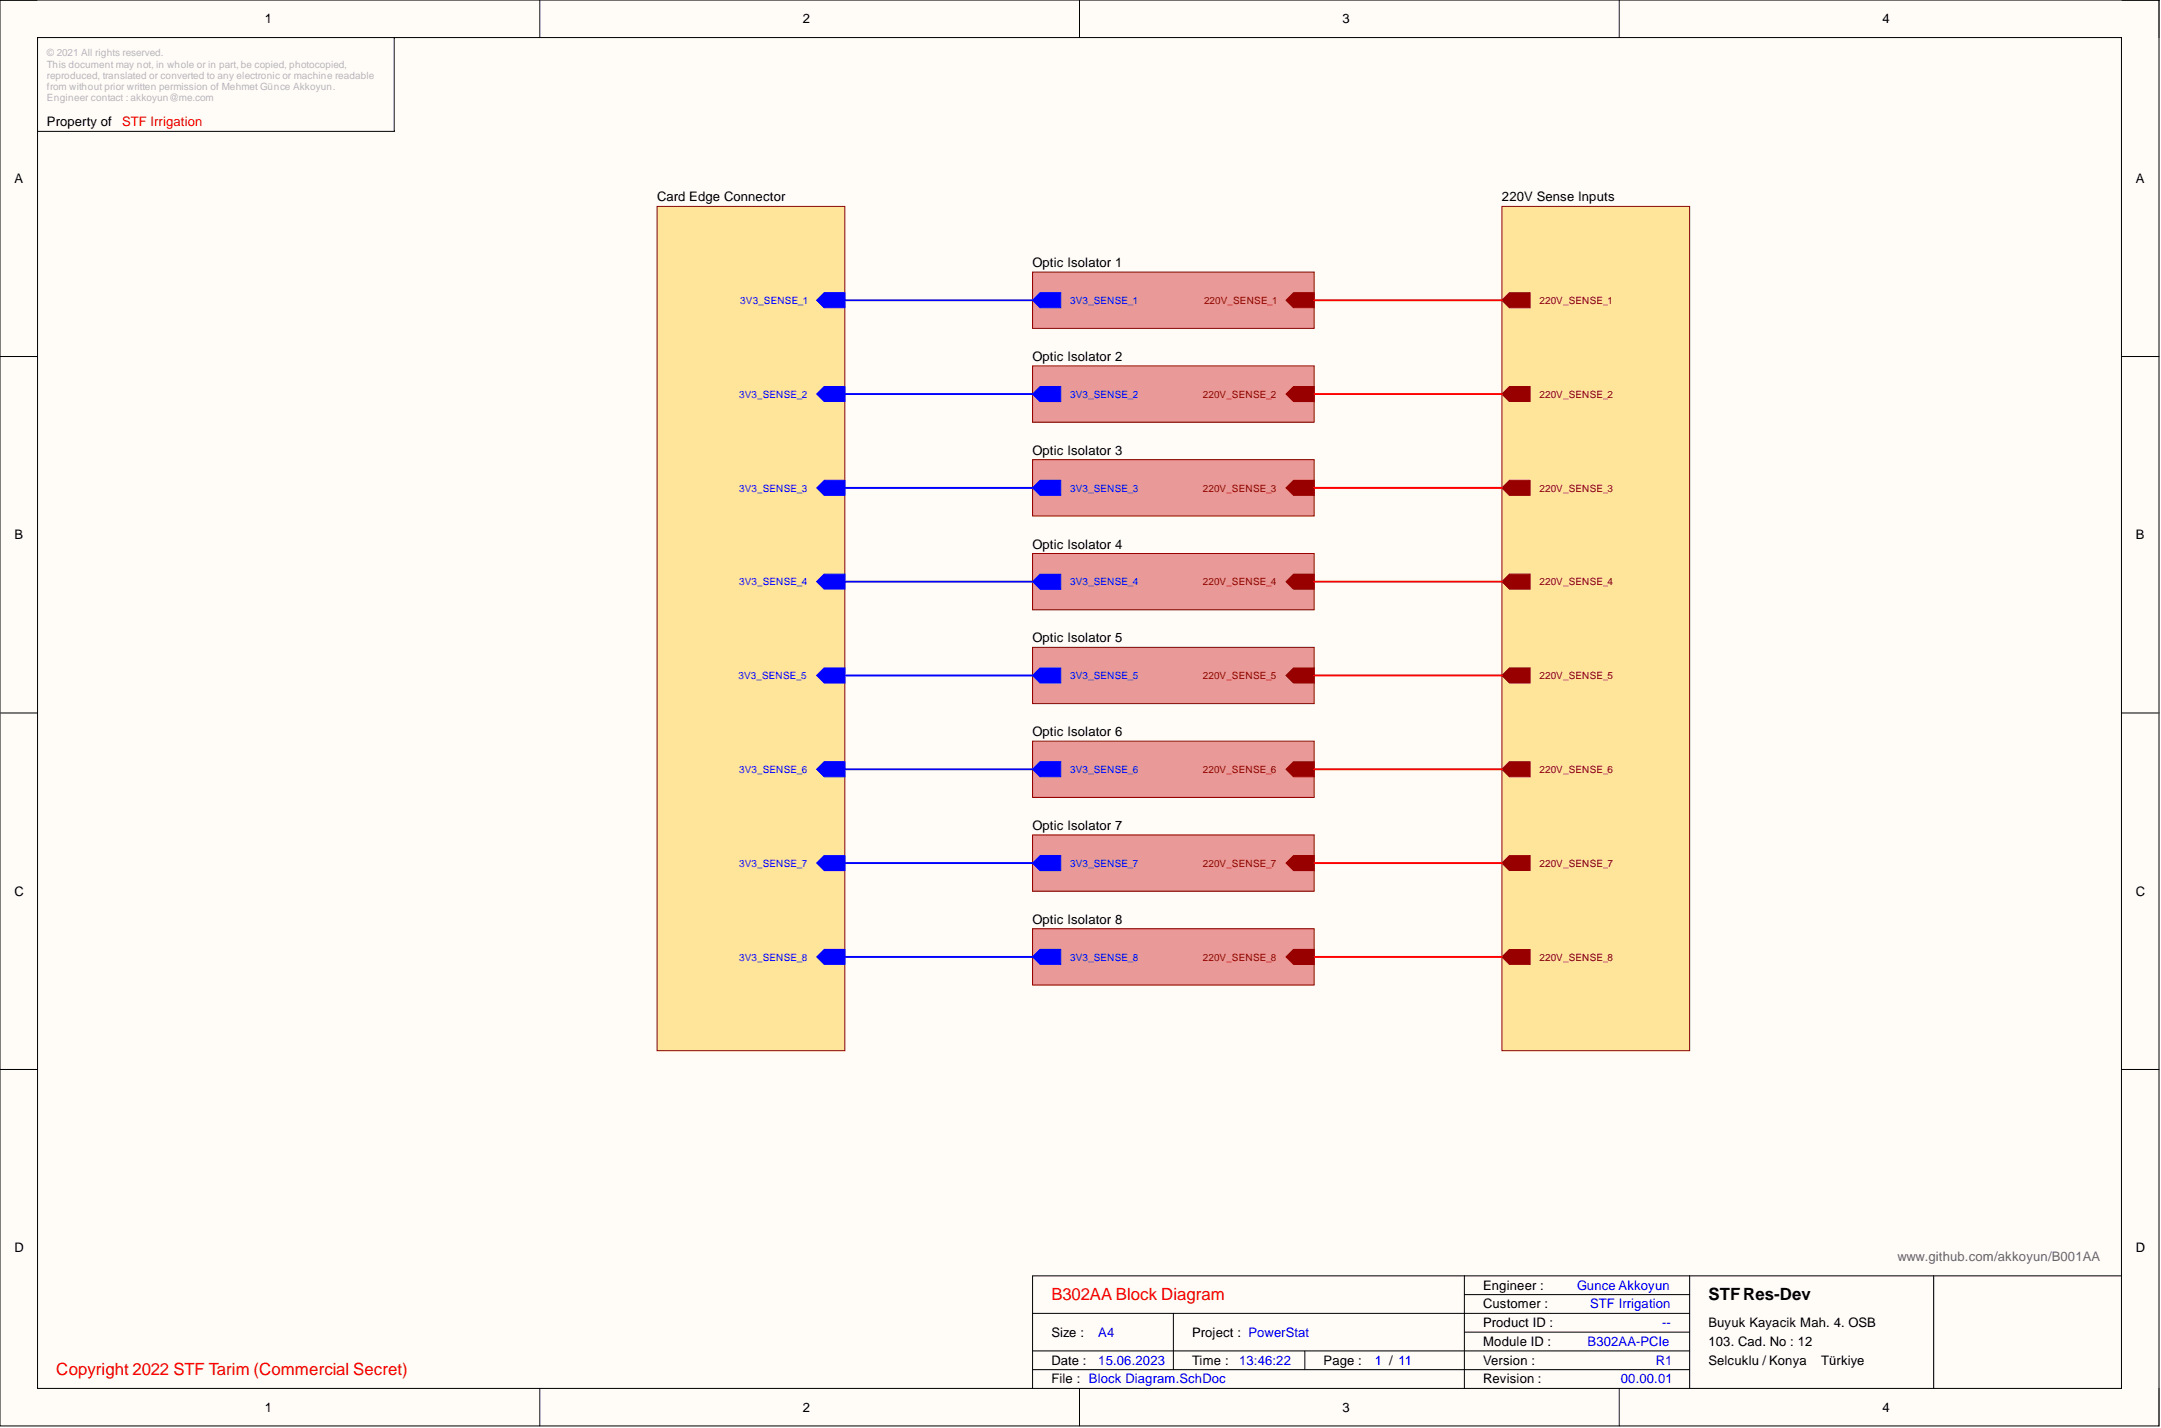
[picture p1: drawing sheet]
<svg xmlns="http://www.w3.org/2000/svg" width="292mm" height="193mm" viewBox="0 0 292 193" stroke-linecap="round" stroke-linejoin="round" font-family="sans-serif">
<path d="M0 0h291.8v192.7h-291.8z" fill-rule="evenodd" fill="#fffcf8"/>
<path d="M0 0h291.8v192.7h-291.8z" fill="none" stroke="#000" stroke-width=".14"/>
<path d="M5.1 5.1h281.7v182.5h-281.7z" fill-rule="evenodd" fill="#fffcf8"/>
<g fill="none" stroke="#000" stroke-width=".14">
<path d="M0 0h5.1M5.1 5.1h281.7v182.5h-281.7zM53.3 5.1v12.7h-48.2M73 0v5.1M145.9 0v5.1M218.9 0v5.1M286.8 0h5v5.1M0 48.2h5.1M286.8 48.2h5M0 96.3h5.1M286.8 96.3h5M0 144.5h5.1"/>
<path d="M286.8 144.5h5M139.6 177.5h88.8M158.6 177.5v7.6M197.9 174.9h30.5M197.9 172.4v15.2M228.4 172.4v15.2M261.4 172.4v15.2M286.8 172.4h-147.2v15.2M73 187.6v5.1M139.6 182.6h88.8M139.6 185.1h88.8M145.9 187.6v5.1"/>
<path d="M176.4 182.6v2.5M197.9 180h30.5M218.9 187.6v5.1M291.8 187.6v5.1"/>
</g>
<path d="M203 27.9h25.4v114.1h-25.4z" fill-rule="evenodd" fill="#ffe599"/>
<path d="M203 27.9h25.4v114.1h-25.4z" fill="none" stroke="#800000" stroke-width=".14"/>
<path d="M203 53.2l1-1h2.8v2.1h-2.8z" fill-rule="evenodd" fill="#980000"/>
<path d="M203 53.2l1-1h2.8v2.1h-2.8z" fill="none" stroke="#980000" stroke-width=".14"/>
<path d="M203 40.6l1-1h2.8v2h-2.8z" fill-rule="evenodd" fill="#980000"/>
<path d="M203 40.6l1-1h2.8v2h-2.8z" fill="none" stroke="#980000" stroke-width=".14"/>
<path d="M203 91.3l1-1h2.8v2h-2.8z" fill-rule="evenodd" fill="#980000"/>
<path d="M203 91.3l1-1h2.8v2h-2.8z" fill="none" stroke="#980000" stroke-width=".14"/>
<path d="M203 104l1-1.1h2.8v2.1h-2.8z" fill-rule="evenodd" fill="#980000"/>
<path d="M203 104l1-1.1h2.8v2.1h-2.8z" fill="none" stroke="#980000" stroke-width=".14"/>
<path d="M203 65.9l1-1h2.8v2h-2.8z" fill-rule="evenodd" fill="#980000"/>
<path d="M203 65.9l1-1h2.8v2h-2.8z" fill="none" stroke="#980000" stroke-width=".14"/>
<path d="M203 78.6l1-1h2.8v2h-2.8z" fill-rule="evenodd" fill="#980000"/>
<path d="M203 78.6l1-1h2.8v2h-2.8z" fill="none" stroke="#980000" stroke-width=".14"/>
<path d="M203 116.6l1-1h2.8v2h-2.8z" fill-rule="evenodd" fill="#980000"/>
<path d="M203 116.6l1-1h2.8v2h-2.8z" fill="none" stroke="#980000" stroke-width=".14"/>
<path d="M203 129.3l1-1h2.8v2h-2.8z" fill-rule="evenodd" fill="#980000"/>
<path d="M203 129.3l1-1h2.8v2h-2.8z" fill="none" stroke="#980000" stroke-width=".14"/>
<path d="M139.6 36.8h38v7.6h-38z" fill-rule="evenodd" fill="#ea9999"/>
<path d="M139.6 36.8h38v7.6h-38z" fill="none" stroke="#800000" stroke-width=".14"/>
<path d="M173.8 40.6l1-1h2.8v2h-2.8z" fill-rule="evenodd" fill="#980000"/>
<path d="M173.8 40.6l1-1h2.8v2h-2.8z" fill="none" stroke="#980000" stroke-width=".14"/>
<path d="M139.6 40.6l1-1h2.8v2h-2.8z" fill-rule="evenodd" fill="#00f"/>
<path d="M139.6 40.6l1-1h2.8v2h-2.8z" fill="none" stroke="#00f" stroke-width=".14"/>
<path d="M88.8 27.9h25.4v114.1h-25.4z" fill-rule="evenodd" fill="#ffe599"/>
<path d="M88.8 27.9h25.4v114.1h-25.4z" fill="none" stroke="#800000" stroke-width=".14"/>
<path d="M110.4 40.6l1-1h2.8v2h-2.8z" fill-rule="evenodd" fill="#00f"/>
<path d="M110.4 40.6l1-1h2.8v2h-2.8z" fill="none" stroke="#00f" stroke-width=".14"/>
<path d="M110.4 53.2l1-1h2.8v2.1h-2.8z" fill-rule="evenodd" fill="#00f"/>
<path d="M110.4 53.2l1-1h2.8v2.1h-2.8z" fill="none" stroke="#00f" stroke-width=".14"/>
<path d="M110.4 65.9l1-1h2.8v2h-2.8z" fill-rule="evenodd" fill="#00f"/>
<path d="M110.4 65.9l1-1h2.8v2h-2.8z" fill="none" stroke="#00f" stroke-width=".14"/>
<path d="M110.4 78.6l1-1h2.8v2h-2.8z" fill-rule="evenodd" fill="#00f"/>
<path d="M110.4 78.6l1-1h2.8v2h-2.8z" fill="none" stroke="#00f" stroke-width=".14"/>
<path d="M110.4 91.3l1-1h2.8v2h-2.8z" fill-rule="evenodd" fill="#00f"/>
<path d="M110.4 91.3l1-1h2.8v2h-2.8z" fill="none" stroke="#00f" stroke-width=".14"/>
<path d="M110.4 104l1-1.1h2.8v2.1h-2.8z" fill-rule="evenodd" fill="#00f"/>
<path d="M110.4 104l1-1.1h2.8v2.1h-2.8z" fill="none" stroke="#00f" stroke-width=".14"/>
<path d="M110.4 129.3l1-1h2.8v2h-2.8z" fill-rule="evenodd" fill="#00f"/>
<path d="M110.4 129.3l1-1h2.8v2h-2.8z" fill="none" stroke="#00f" stroke-width=".14"/>
<path d="M110.4 116.6l1-1h2.8v2h-2.8z" fill-rule="evenodd" fill="#00f"/>
<path d="M110.4 116.6l1-1h2.8v2h-2.8z" fill="none" stroke="#00f" stroke-width=".14"/>
<path d="M139.6 49.4h38v7.7h-38z" fill-rule="evenodd" fill="#ea9999"/>
<path d="M139.6 49.4h38v7.7h-38z" fill="none" stroke="#800000" stroke-width=".14"/>
<path d="M173.8 53.2l1-1h2.8v2.1h-2.8z" fill-rule="evenodd" fill="#980000"/>
<path d="M173.8 53.2l1-1h2.8v2.1h-2.8z" fill="none" stroke="#980000" stroke-width=".14"/>
<path d="M139.6 53.2l1-1h2.8v2.1h-2.8z" fill-rule="evenodd" fill="#00f"/>
<path d="M139.6 53.2l1-1h2.8v2.1h-2.8z" fill="none" stroke="#00f" stroke-width=".14"/>
<path d="M139.6 62.1h38v7.6h-38z" fill-rule="evenodd" fill="#ea9999"/>
<path d="M139.6 62.1h38v7.6h-38z" fill="none" stroke="#800000" stroke-width=".14"/>
<path d="M173.8 65.9l1-1h2.8v2h-2.8z" fill-rule="evenodd" fill="#980000"/>
<path d="M173.8 65.9l1-1h2.8v2h-2.8z" fill="none" stroke="#980000" stroke-width=".14"/>
<path d="M139.6 65.9l1-1h2.8v2h-2.8z" fill-rule="evenodd" fill="#00f"/>
<path d="M139.6 65.9l1-1h2.8v2h-2.8z" fill="none" stroke="#00f" stroke-width=".14"/>
<path d="M139.6 74.8h38v7.6h-38z" fill-rule="evenodd" fill="#ea9999"/>
<path d="M139.6 74.8h38v7.6h-38z" fill="none" stroke="#800000" stroke-width=".14"/>
<path d="M173.8 78.6l1-1h2.8v2h-2.8z" fill-rule="evenodd" fill="#980000"/>
<path d="M173.8 78.6l1-1h2.8v2h-2.8z" fill="none" stroke="#980000" stroke-width=".14"/>
<path d="M139.6 78.6l1-1h2.8v2h-2.8z" fill-rule="evenodd" fill="#00f"/>
<path d="M139.6 78.6l1-1h2.8v2h-2.8z" fill="none" stroke="#00f" stroke-width=".14"/>
<path d="M139.6 87.5h38v7.6h-38z" fill-rule="evenodd" fill="#ea9999"/>
<path d="M139.6 87.5h38v7.6h-38z" fill="none" stroke="#800000" stroke-width=".14"/>
<path d="M173.8 91.3l1-1h2.8v2h-2.8z" fill-rule="evenodd" fill="#980000"/>
<path d="M173.8 91.3l1-1h2.8v2h-2.8z" fill="none" stroke="#980000" stroke-width=".14"/>
<path d="M139.6 91.3l1-1h2.8v2h-2.8z" fill-rule="evenodd" fill="#00f"/>
<path d="M139.6 91.3l1-1h2.8v2h-2.8z" fill="none" stroke="#00f" stroke-width=".14"/>
<path d="M139.6 100.2h38v7.6h-38z" fill-rule="evenodd" fill="#ea9999"/>
<path d="M139.6 100.2h38v7.6h-38z" fill="none" stroke="#800000" stroke-width=".14"/>
<path d="M173.8 104l1-1.1h2.8v2.1h-2.8z" fill-rule="evenodd" fill="#980000"/>
<path d="M173.8 104l1-1.1h2.8v2.1h-2.8z" fill="none" stroke="#980000" stroke-width=".14"/>
<path d="M139.6 104l1-1.1h2.8v2.1h-2.8z" fill-rule="evenodd" fill="#00f"/>
<path d="M139.6 104l1-1.1h2.8v2.1h-2.8z" fill="none" stroke="#00f" stroke-width=".14"/>
<path d="M139.6 112.8h38v7.6h-38z" fill-rule="evenodd" fill="#ea9999"/>
<path d="M139.6 112.8h38v7.6h-38z" fill="none" stroke="#800000" stroke-width=".14"/>
<path d="M173.8 116.6l1-1h2.8v2h-2.8z" fill-rule="evenodd" fill="#980000"/>
<path d="M173.8 116.6l1-1h2.8v2h-2.8z" fill="none" stroke="#980000" stroke-width=".14"/>
<path d="M139.6 116.6l1-1h2.8v2h-2.8z" fill-rule="evenodd" fill="#00f"/>
<path d="M139.6 116.6l1-1h2.8v2h-2.8z" fill="none" stroke="#00f" stroke-width=".14"/>
<path d="M139.6 125.5h38v7.6h-38z" fill-rule="evenodd" fill="#ea9999"/>
<path d="M139.6 125.5h38v7.6h-38z" fill="none" stroke="#800000" stroke-width=".14"/>
<path d="M173.8 129.3l1-1h2.8v2h-2.8z" fill-rule="evenodd" fill="#980000"/>
<path d="M173.8 129.3l1-1h2.8v2h-2.8z" fill="none" stroke="#980000" stroke-width=".14"/>
<path d="M139.6 129.3l1-1h2.8v2h-2.8z" fill-rule="evenodd" fill="#00f"/>
<path d="M139.6 129.3l1-1h2.8v2h-2.8z" fill="none" stroke="#00f" stroke-width=".14"/>
<path d="M114.2 40.6h25.4M114.2 53.2h25.4M114.2 65.9h25.4M114.2 78.6h25.4M114.2 91.3h25.4M114.2 104h25.4M114.2 116.6h25.4M114.2 129.3h25.4" fill="none" stroke="#00f" stroke-width=".25"/>
<path d="M177.6 40.6h25.4M177.6 53.2h25.4M177.6 65.9h25.4M177.6 78.6h25.4M177.6 91.3h25.4M177.6 104h25.4M177.6 116.6h25.4M177.6 129.3h25.4" fill="none" stroke="#f00" stroke-width=".25"/>
<g font-size="2.3" fill="#f00">
<text x="142.1" y="175.7">B302AA Block Diagram</text>
<text x="7.6" y="185.8">Copyright 2022 STF Tarim (Commercial Secret)</text>
</g>
<text font-size="2.3" x="230.9" y="175.7">STFRes-Dev</text>
<g font-size="1.8">
<text x="35.8" y="3.1">1</text>
<text x="108.5" y="3.1">2</text>
<text x="181.4" y="3.1">3</text>
<text x="254.4" y="3.1">4</text>
<text x="6.3" y="17.1">Property of</text>
<text x="1.9" y="24.7">A</text>
<text x="88.8" y="27.2">Card Edge Connector</text>
<text x="203" y="27.2">220V Sense Inputs</text>
<text x="288.7" y="24.7">A</text>
<text x="139.6" y="36.1">Optic Isolator 1</text>
<text x="139.6" y="48.8">Optic Isolator 2</text>
<text x="139.6" y="61.4">Optic Isolator 3</text>
<text x="1.9" y="72.9">B</text>
<text x="139.6" y="74.1">Optic Isolator 4</text>
<text x="288.7" y="72.9">B</text>
<text x="139.6" y="86.8">Optic Isolator 5</text>
<text x="139.6" y="99.5">Optic Isolator 6</text>
<text x="139.6" y="112.2">Optic Isolator 7</text>
<text x="1.9" y="121">C</text>
<text x="139.6" y="124.8">Optic Isolator 8</text>
<text x="288.7" y="121">C</text>
<text x="1.9" y="169.2">D</text>
<text x="288.7" y="169.2">D</text>
<text x="200.5" y="174.3">Engineer :</text>
<text x="200.5" y="176.8">Customer :</text>
<text x="200.5" y="179.3">Product ID :</text>
<text x="230.9" y="179.3">Buyuk Kayacik Mah. 4. OSB</text>
<text x="142.1" y="184.4">Date :</text>
<text x="142.1" y="180.6">Size :</text>
<text x="161.1" y="184.4">Time :</text>
<text x="161.1" y="180.6">Project : PowerStat</text>
<text x="178.9" y="184.4">Page :</text>
<text x="200.5" y="181.9">Module ID :</text>
<text x="200.5" y="184.4">Version :</text>
<text x="230.9" y="181.9">103. Cad. No : 12</text>
<text x="230.9" y="184.4">Selcuklu / Konya</text>
<text x="246.2" y="184.4">Türkiye</text>
<text x="35.8" y="190.7">1</text>
<text x="108.5" y="190.7">2</text>
<text x="142.1" y="186.9">File : Block Diagram.SchDoc</text>
<text x="181.4" y="190.7">3</text>
<text x="200.5" y="186.9">Revision :</text>
<text x="254.4" y="190.7">4</text>
</g>
<text font-size="1.8" fill="#f00" x="16.5" y="17.1">STF Irrigation</text>
<text font-size="1.8" fill="#666" x="256.5" y="170.5">www.github.com/akkoyun/B001AA</text>
<g font-size="1.8" fill="#00f">
<text x="213.2" y="174.3">Gunce Akkoyun</text>
<text x="214.9" y="176.8">STF Irrigation</text>
<text x="224.7" y="179.3">--</text>
<text x="148.5" y="184.4">15.06.2023</text>
<text x="148.5" y="180.6">A4</text>
<text x="167.5" y="184.4">13:46:22</text>
<text x="185.8" y="184.4">1 / 11</text>
<text x="214.6" y="181.9">B302AA-PCIe</text>
<text x="223.8" y="184.4">R1</text>
<text x="219.1" y="186.9">00.00.01</text>
</g>
<g font-size="1.4" fill="#b7b7b7">
<text x="6.3" y="7.6">© 2021 All rights reserved.</text>
<text x="6.3" y="9.1">This document may not, in whole or in part, be copied, photocopied,</text>
<text x="6.3" y="10.7">reproduced, translated or converted to any electronic or machine readable</text>
<text x="6.3" y="12.2">from without prior written permission of Mehmet Günce Akkoyun.</text>
<text x="6.3" y="13.7">Engineer contact : akkoyun@me.com</text>
</g>
<g font-size="1.4" fill="#00f">
<text x="100.1" y="41.1">3V3_SENSE_1</text>
<text x="144.6" y="41.1">3V3_SENSE_1</text>
<text x="99.9" y="53.8">3V3_SENSE_2</text>
<text x="144.6" y="53.8">3V3_SENSE_2</text>
<text x="99.9" y="66.4">3V3_SENSE_3</text>
<text x="144.6" y="66.4">3V3_SENSE_3</text>
<text x="99.9" y="79.1">3V3_SENSE_4</text>
<text x="144.6" y="79.1">3V3_SENSE_4</text>
<text x="99.8" y="91.8">3V3_SENSE_5</text>
<text x="144.6" y="91.8">3V3_SENSE_5</text>
<text x="99.9" y="104.5">3V3_SENSE_6</text>
<text x="144.6" y="104.5">3V3_SENSE_6</text>
<text x="99.9" y="117.1">3V3_SENSE_7</text>
<text x="144.6" y="117.1">3V3_SENSE_7</text>
<text x="99.9" y="129.8">3V3_SENSE_8</text>
<text x="144.6" y="129.8">3V3_SENSE_8</text>
</g>
<g font-size="1.4" fill="#980000">
<text x="162.7" y="41.1">220V_SENSE_1</text>
<text x="208.1" y="41.1">220V_SENSE_1</text>
<text x="162.6" y="53.8">220V_SENSE_2</text>
<text x="208.1" y="53.8">220V_SENSE_2</text>
<text x="162.6" y="66.4">220V_SENSE_3</text>
<text x="208.1" y="66.4">220V_SENSE_3</text>
<text x="162.6" y="79.1">220V_SENSE_4</text>
<text x="208.1" y="79.1">220V_SENSE_4</text>
<text x="162.6" y="91.8">220V_SENSE_5</text>
<text x="208.1" y="91.8">220V_SENSE_5</text>
<text x="162.6" y="104.5">220V_SENSE_6</text>
<text x="208.1" y="104.5">220V_SENSE_6</text>
<text x="162.6" y="117.1">220V_SENSE_7</text>
<text x="162.6" y="129.8">220V_SENSE_8</text>
</g>
<g font-size="1.4" fill="#800000">
<text x="208.1" y="117.1">220V_SENSE_7</text>
<text x="208.1" y="129.8">220V_SENSE_8</text>
</g>
</svg>
